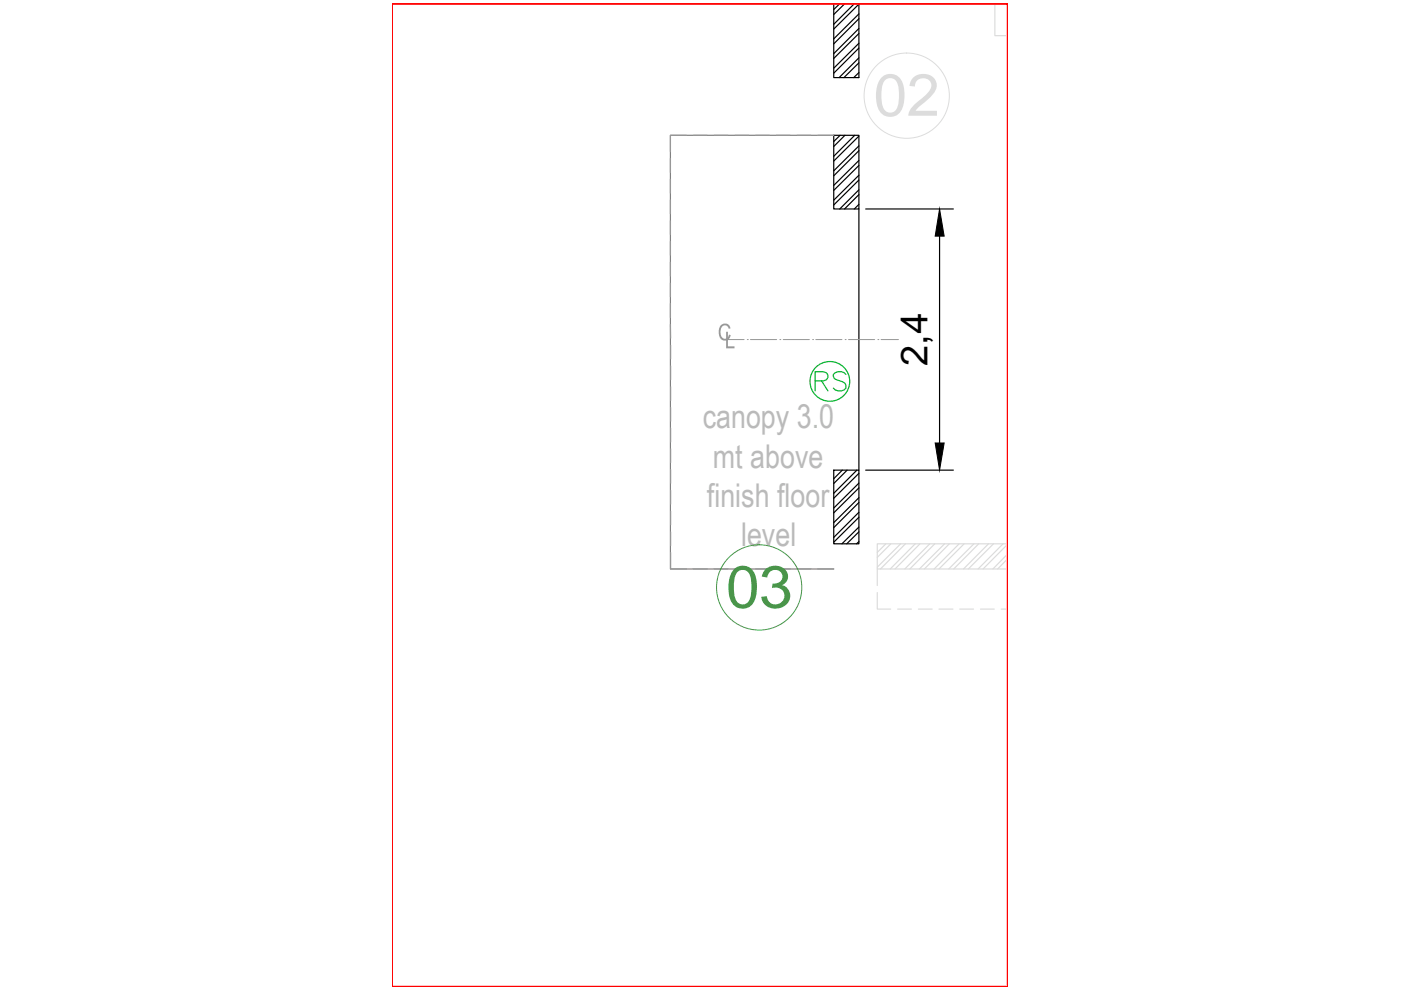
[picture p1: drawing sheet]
<svg xmlns="http://www.w3.org/2000/svg" width="297mm" height="210mm" viewBox="0 0 297 210" stroke-linecap="round" stroke-linejoin="round" font-family="sans-serif">
<!-- layer: BRICK WALL -->
<g fill="none" stroke="#dcdcdc" stroke-width=".25">
<path d="M187.8 115.3l-1.8 1.8M188.9 115.3l-2.9 2.9M191 115.3l-5 5M192 115.3l-5.3 5.3M194 115.3l-5.2 5.3M195.1 115.3l-5.3 5.3M197.1 115.3l-5.3 5.3M198.2 115.3l-5.3 5.3M200.3 115.3l-5.4 5.3M201.3 115.3l-5.3 5.3M203.4 115.3l-5.3 5.3M204.4 115.3l-5.3 5.3"/>
<path d="M206.5 115.3l-5.3 5.3M207.5 115.3l-5.3 5.3M209.6 115.3l-5.3 5.3M210.6 115.3l-5.3 5.3M212.7 115.3l-5.3 5.3M213.6 115.3h-27.6v5.3h27.6M213.6 117.5l-3.1 3.1M213.6 115.4l-5.2 5.2M213.6 118.5l-2.1 2.1M213.6 120.6h.1"/>
</g>
<g fill="none" stroke="#000" stroke-width=".25">
<path d="M176.8 .8v15.7h5.3v-15.7M178 .8l-1.2 1.2M179.1 .8l-2.3 2.3M181.1 .8l-4.3 4.4M182.1 2.9l-5.3 5.3M182.1 6l-5.3 5.4M182.1 9.2l-5.3 5.3M182.1 12.3l-4.2 4.2M182.1 15.4l-1.1 1.1M182.1 .9l-5.3 5.3M182.1 4l-5.3 5.3M182.1 7.1l-5.3 5.3"/>
<path d="M182.1 10.2l-5.3 5.3M182.1 13.3l-3.2 3.2M182.1 16.4v.1M176.8 28.7h5.3v15.6h-5.3zM178.1 28.7l-1.3 1.3M179.1 28.7l-2.3 2.4M181.2 28.7l-4.4 4.4M182.1 30.9l-5.3 5.3M182.1 34l-5.3 5.3M182.1 37.2l-5.3 5.2M182.1 28.9l-5.3 5.2M182.1 31.9l-5.3 5.4"/>
<path d="M182.1 35.1l-5.3 5.3M182.1 38.2l-5.3 5.3M182.1 44.3v55.4M182.1 40.2l-4.1 4.1M182.1 43.3l-1 1M182.1 41.3l-3 3M176.8 99.7h5.3v15.6h-5.3zM178.6 99.7l-1.8 1.8M179.6 99.7l-2.8 2.8M181.7 99.7l-4.9 4.9M182.1 102.4l-5.3 5.3M182.1 105.5l-5.3 5.3"/>
<path d="M182.1 108.6l-5.3 5.3M182.1 111.7l-3.6 3.6M182.1 114.8l-.5 .5M182.1 100.4l-5.3 5.2M182.1 103.4l-5.3 5.3M182.1 106.5l-5.3 5.4M182.1 109.7l-5.3 5.3M182.1 112.8l-2.6 2.5"/>
</g>
<!-- layer: 0 -->
<path d="M176.8 28.7h-34.7v91.9h34.7" fill="none" stroke="#808080" stroke-width=".25"/>
<!-- layer: chajja -->
<path d="M186 125.6v3.5h2.8M186 120.6v3.5M190.3 129.1h2.9M194.7 129.1h2.9M199.1 129.1h2.9M203.5 129.1h2.9M207.9 129.1h2.9M212.3 129.1h1.3" fill="none" stroke="#dcdcdc" stroke-width=".25"/>
<g fill="none" stroke="#989898" stroke-width=".25">
<path d="M142.1 33.6v3M142.1 38v3M145.5 28.7h-3.4v3.5M147 28.7h2.9M151.4 28.7h2.9M155.8 28.7h2.9M160.2 28.7h2.9M164.6 28.7h2.9M169 28.7h2.9M173.4 28.7h3.4M142.1 42.4v2.9M142.1 46.8v2.9"/>
<path d="M142.1 51.2v2.9M142.1 55.6v2.9M142.1 60v2.9M142.1 64.4v2.9M142.1 68.8l.1 2.9M142.2 73.2v2.9M142.2 77.6v2.9M142.2 82v2.9M142.2 86.4v2.9M142.2 90.7v3M142.2 95.2v2.9M142.2 99.6v2.9"/>
<path d="M142.2 117.1v3.5h3.4M142.2 104v2.9M142.2 108.4v2.9M142.2 112.8v2.9M147 120.6h3M151.4 120.6h2.9M155.8 120.6h2.9M160.2 120.6h2.9M164.6 120.6h2.9M169 120.6h2.9M173.4 120.6h3.4"/>
</g>
<!-- layer: dowin na -->
<g fill="none" stroke="#00b82e" stroke-width=".25">
<path d="M179.4 79.4a1.71 1.71 0 0 0-2.7 0 .98 .98 0 0 0 .7 1.1l1.2 .4a.97 .97 0 0 1 .7 .8 .97 .97 0 0 1-.3 1 1.78 1.78 0 0 1-2.3-.4M172.8 80.8h1.8l.6-.3a.92 .92 0 0 0 0-1.5l-.6-.2h-1.8v4.1M174.2 80.8l1.3 2.1"/>
<circle cx="175.9" cy="80.9" r="4.2"/>
</g>
<!-- layer: CLINE -->
<path d="M154.1 72h3.7M158.4 72h.1M159.1 72h5.6M165.3 72h.1M166.1 72h5.5M172.3 72h.1M173 72h5.5M179.2 72h.1M179.9 72h5.5M186.1 72h.1M186.8 72h3.7" fill="none" stroke="#989898" stroke-width=".21"/>
<g fill="#989898">
<path d="M152.9 68.9l.5-.3h.6l.5 .3 .3 .4 .1 .3-.4 .1-.4-.6-.6-.1-.4 .3-.3 .5v1.2l.5 .7 .7 .1 .3-.3 .2-.6 .4 .2-.3 .7-.5 .4h-.7l-.4-.2-.5-.7-.1-1.3z"/>
<path d="M154 70.3h.3v3.1h1.4v.5h-1.7z"/>
</g>
<!-- layer: column no. -->
<circle cx="192.2" cy="20.3" r="9" fill="none" stroke="#dcdcdc" stroke-width=".21"/>
<circle cx="161" cy="124.6" r="9" fill="none" stroke="#4a954a" stroke-width=".21"/>
<!-- layer: foundation block -->
<path d="M210.9 .8v6.8h2.7" fill="none" stroke="#dcdcdc" stroke-width=".25"/>
<!-- layer: 0 -->
<path d="M83.1 .8h130.5v208.4h-130.5z" fill="none" stroke="#f00" stroke-width=".38"/>
<path d="M183.5 44.3h18.6M199.2 50.1v43.8M183.5 99.7h18.6" fill="none" stroke="#000" stroke-width=".25"/>
<path d="M199.2 44.3l1 5.8h-1.9zM198.3 93.9h1.9l-1 5.8z" fill="#000" stroke="#000" stroke-width=".21"/>
<text font-size="12.6" fill="#4a954a" x="154" y="128.8">03</text>
<text font-size="8" x="196.6" y="77.5" transform="rotate(-90 196.6 77.5)">2,4</text>
<g font-size="6.9" fill="#bababa">
<text x="149" y="90.8">canopy 3.0</text>
<text x="151.2" y="99.1">mt above</text>
<text x="149.9" y="107.5">finish floor</text>
<text x="157.1" y="115.8">level</text>
</g>
</svg>
